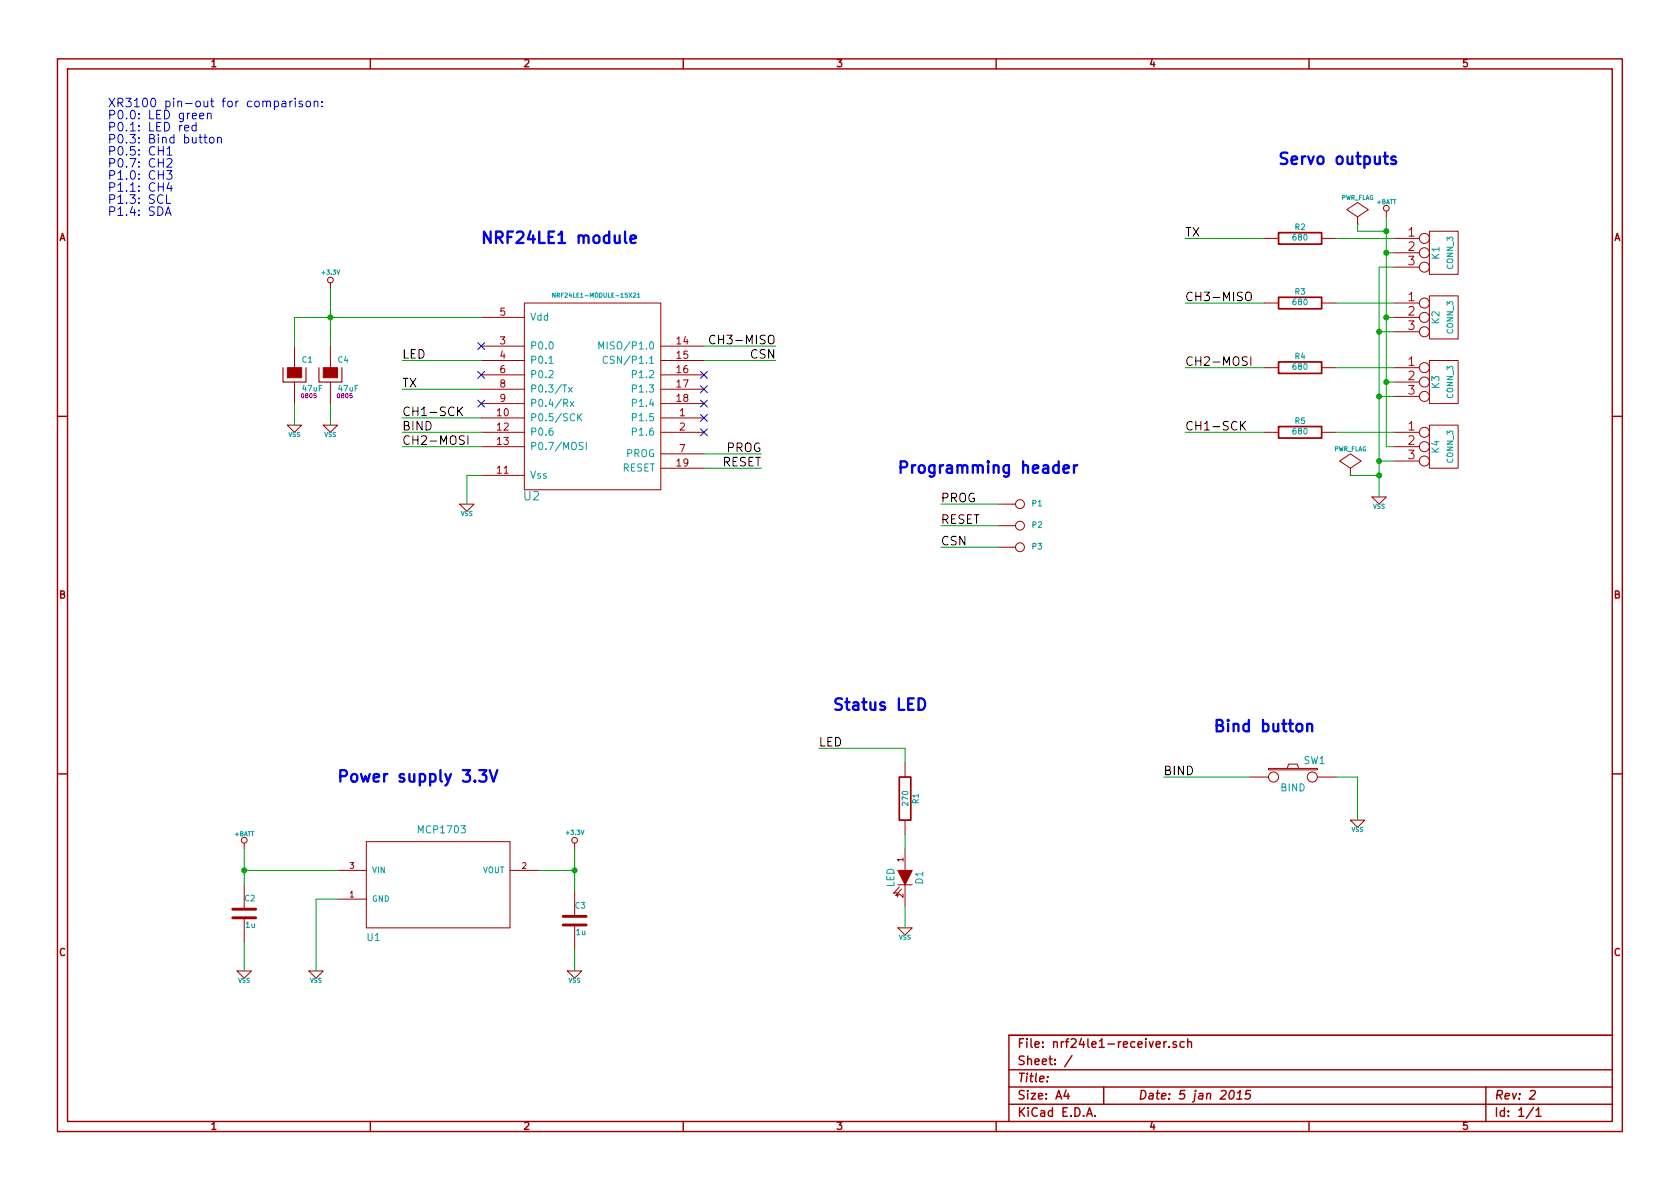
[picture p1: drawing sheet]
EESchema Schematic File Version 2
LIBS:power
LIBS:device
LIBS:transistors
LIBS:conn
LIBS:linear
LIBS:regul
LIBS:special
LIBS:microcontrollers
LIBS:dsp
LIBS:microchip
LIBS:analog_switches
LIBS:audio
LIBS:interface
LIBS:display
LIBS:contrib
LIBS:nrf24le1-module-15x21
LIBS:opto
LIBS:MCP1703
LIBS:nrf24le1-receiver-cache
EELAYER 27 0
EELAYER END
$Descr A4 11693 8268
encoding utf-8
Sheet 1 1
Title ""
Date "5 jan 2015"
Rev "2"
Comp ""
Comment1 ""
Comment2 ""
Comment3 ""
Comment4 ""
$EndDescr
$Comp
L NRF24LE1-MODULE-15X21 U2
U 1 1
P 4100 2700
F 0 "U2" H 3700 1950 60  0000 C CNN
F 1 "NRF24LE1-MODULE-15X21" H 4150 3350 30  0000 C CNN
F 2 "~" H 4150 2700 60  0000 C CNN
F 3 "~" H 4150 2700 60  0000 C CNN
	1    4100 2700
	1    0    0    -1  
$EndComp
$Comp
L CONN_3 K1
U 1 1
P 10050 1750
F 0 "K1" V 10000 1750 50  0000 C CNN
F 1 "CONN_3" V 10100 1750 40  0000 C CNN
F 2 "" H 10050 1750 60  0000 C CNN
F 3 "" H 10050 1750 60  0000 C CNN
	1    10050 1750
	1    0    0    -1  
$EndComp
$Comp
L CONN_3 K2
U 1 1
P 10050 2200
F 0 "K2" V 10000 2200 50  0000 C CNN
F 1 "CONN_3" V 10100 2200 40  0000 C CNN
F 2 "" H 10050 2200 60  0000 C CNN
F 3 "" H 10050 2200 60  0000 C CNN
	1    10050 2200
	1    0    0    -1  
$EndComp
$Comp
L CONN_3 K3
U 1 1
P 10050 2650
F 0 "K3" V 10000 2650 50  0000 C CNN
F 1 "CONN_3" V 10100 2650 40  0000 C CNN
F 2 "" H 10050 2650 60  0000 C CNN
F 3 "" H 10050 2650 60  0000 C CNN
	1    10050 2650
	1    0    0    -1  
$EndComp
$Comp
L CONN_3 K4
U 1 1
P 10050 3100
F 0 "K4" V 10000 3100 50  0000 C CNN
F 1 "CONN_3" V 10100 3100 40  0000 C CNN
F 2 "" H 10050 3100 60  0000 C CNN
F 3 "" H 10050 3100 60  0000 C CNN
	1    10050 3100
	1    0    0    -1  
$EndComp
$Comp
L MCP1703T-3302E/CB U1
U 1 1
P 3050 6050
F 0 "U1" H 2550 5550 50  0000 L BNN
F 1 "MCP1703" H 2900 6300 50  0000 L BNN
F 2 "MCP1703-SOT95P300X145-3N" H 3200 5600 30  0001 C CNN
F 3 "~" H 3050 6050 60  0000 C CNN
	1    3050 6050
	1    0    0    -1  
$EndComp
$Comp
L C C3
U 1 1
P 4000 6400
F 0 "C3" H 4000 6500 40  0000 L CNN
F 1 "1u" H 4006 6315 40  0000 L CNN
F 2 "~" H 4038 6250 30  0000 C CNN
F 3 "~" H 4000 6400 60  0000 C CNN
	1    4000 6400
	1    0    0    -1  
$EndComp
$Comp
L C C2
U 1 1
P 1700 6350
F 0 "C2" H 1700 6450 40  0000 L CNN
F 1 "1u" H 1706 6265 40  0000 L CNN
F 2 "~" H 1738 6200 30  0000 C CNN
F 3 "~" H 1700 6350 60  0000 C CNN
	1    1700 6350
	1    0    0    -1  
$EndComp
$Comp
L R R2
U 1 1
P 9050 1650
F 0 "R2" V 9130 1650 40  0000 C CNN
F 1 "680" V 9057 1651 40  0000 C CNN
F 2 "~" V 8980 1650 30  0000 C CNN
F 3 "~" H 9050 1650 30  0000 C CNN
	1    9050 1650
	0    -1   -1   0   
$EndComp
$Comp
L R R3
U 1 1
P 9050 2100
F 0 "R3" V 9130 2100 40  0000 C CNN
F 1 "680" V 9057 2101 40  0000 C CNN
F 2 "~" V 8980 2100 30  0000 C CNN
F 3 "~" H 9050 2100 30  0000 C CNN
	1    9050 2100
	0    -1   -1   0   
$EndComp
$Comp
L R R4
U 1 1
P 9050 2550
F 0 "R4" V 9130 2550 40  0000 C CNN
F 1 "680" V 9057 2551 40  0000 C CNN
F 2 "~" V 8980 2550 30  0000 C CNN
F 3 "~" H 9050 2550 30  0000 C CNN
	1    9050 2550
	0    -1   -1   0   
$EndComp
$Comp
L R R5
U 1 1
P 9050 3000
F 0 "R5" V 9130 3000 40  0000 C CNN
F 1 "680" V 9057 3001 40  0000 C CNN
F 2 "~" V 8980 3000 30  0000 C CNN
F 3 "~" H 9050 3000 30  0000 C CNN
	1    9050 3000
	0    -1   -1   0   
$EndComp
$Comp
L VSS #PWR01
U 1 1
P 3250 3500
F 0 "#PWR01" H 3250 3500 30  0001 C CNN
F 1 "VSS" H 3250 3430 30  0000 C CNN
F 2 "" H 3250 3500 60  0000 C CNN
F 3 "" H 3250 3500 60  0000 C CNN
	1    3250 3500
	1    0    0    -1  
$EndComp
$Comp
L VSS #PWR02
U 1 1
P 4000 6750
F 0 "#PWR02" H 4000 6750 30  0001 C CNN
F 1 "VSS" H 4000 6680 30  0000 C CNN
F 2 "" H 4000 6750 60  0000 C CNN
F 3 "" H 4000 6750 60  0000 C CNN
	1    4000 6750
	1    0    0    -1  
$EndComp
$Comp
L VSS #PWR03
U 1 1
P 1700 6750
F 0 "#PWR03" H 1700 6750 30  0001 C CNN
F 1 "VSS" H 1700 6680 30  0000 C CNN
F 2 "" H 1700 6750 60  0000 C CNN
F 3 "" H 1700 6750 60  0000 C CNN
	1    1700 6750
	1    0    0    -1  
$EndComp
$Comp
L VSS #PWR04
U 1 1
P 2200 6750
F 0 "#PWR04" H 2200 6750 30  0001 C CNN
F 1 "VSS" H 2200 6680 30  0000 C CNN
F 2 "" H 2200 6750 60  0000 C CNN
F 3 "" H 2200 6750 60  0000 C CNN
	1    2200 6750
	1    0    0    -1  
$EndComp
$Comp
L VSS #PWR05
U 1 1
P 9600 3450
F 0 "#PWR05" H 9600 3450 30  0001 C CNN
F 1 "VSS" H 9600 3380 30  0000 C CNN
F 2 "" H 9600 3450 60  0000 C CNN
F 3 "" H 9600 3450 60  0000 C CNN
	1    9600 3450
	1    0    0    -1  
$EndComp
$Comp
L +3.3V #PWR06
U 1 1
P 4000 5900
F 0 "#PWR06" H 4000 5860 30  0001 C CNN
F 1 "+3.3V" H 4000 6010 30  0000 C CNN
F 2 "" H 4000 5900 60  0000 C CNN
F 3 "" H 4000 5900 60  0000 C CNN
	1    4000 5900
	1    0    0    -1  
$EndComp
$Comp
L +3.3V #PWR07
U 1 1
P 2300 2000
F 0 "#PWR07" H 2300 1960 30  0001 C CNN
F 1 "+3.3V" H 2300 2110 30  0000 C CNN
F 2 "" H 2300 2000 60  0000 C CNN
F 3 "" H 2300 2000 60  0000 C CNN
	1    2300 2000
	1    0    0    -1  
$EndComp
$Comp
L +BATT #PWR08
U 1 1
P 1700 5900
F 0 "#PWR08" H 1700 5850 20  0001 C CNN
F 1 "+BATT" H 1700 6000 30  0000 C CNN
F 2 "" H 1700 5900 60  0000 C CNN
F 3 "" H 1700 5900 60  0000 C CNN
	1    1700 5900
	1    0    0    -1  
$EndComp
$Comp
L +BATT #PWR09
U 1 1
P 9650 1500
F 0 "#PWR09" H 9650 1450 20  0001 C CNN
F 1 "+BATT" H 9650 1600 30  0000 C CNN
F 2 "" H 9650 1500 60  0000 C CNN
F 3 "" H 9650 1500 60  0000 C CNN
	1    9650 1500
	1    0    0    -1  
$EndComp
$Comp
L VSS #PWR010
U 1 1
P 2300 2950
F 0 "#PWR010" H 2300 2950 30  0001 C CNN
F 1 "VSS" H 2300 2880 30  0000 C CNN
F 2 "" H 2300 2950 60  0000 C CNN
F 3 "" H 2300 2950 60  0000 C CNN
	1    2300 2950
	1    0    0    -1  
$EndComp
$Comp
L SW_PUSH SW1
U 1 1
P 9000 5400
F 0 "SW1" H 9150 5510 50  0000 C CNN
F 1 "BIND" H 9000 5320 50  0000 C CNN
F 2 "~" H 9000 5400 60  0000 C CNN
F 3 "~" H 9000 5400 60  0000 C CNN
	1    9000 5400
	1    0    0    -1  
$EndComp
$Comp
L VSS #PWR011
U 1 1
P 9450 5700
F 0 "#PWR011" H 9450 5700 30  0001 C CNN
F 1 "VSS" H 9450 5630 30  0000 C CNN
F 2 "" H 9450 5700 60  0000 C CNN
F 3 "" H 9450 5700 60  0000 C CNN
	1    9450 5700
	1    0    0    -1  
$EndComp
Text Label 2800 3100 0    60   ~ 0
CH2-MOSI
Text Label 2800 2900 0    60   ~ 0
CH1-SCK
Text Label 2800 2700 0    60   ~ 0
TX
Text Label 5400 2400 2    60   ~ 0
CH3-MISO
Text Label 5400 2500 2    60   ~ 0
CSN
Text Label 5300 3250 2    60   ~ 0
RESET
Text Label 5300 3150 2    60   ~ 0
PROG
Text Label 2800 3000 0    60   ~ 0
BIND
Text Label 8100 5400 0    60   ~ 0
BIND
Text Label 8250 1650 0    60   ~ 0
TX
Text Label 8250 2100 0    60   ~ 0
CH3-MISO
Text Label 8250 2550 0    60   ~ 0
CH2-MOSI
Text Label 8250 3000 0    60   ~ 0
CH1-SCK
$Comp
L LED D1
U 1 1
P 6300 6100
F 0 "D1" H 6300 6200 50  0000 C CNN
F 1 "LED" H 6300 6000 50  0000 C CNN
F 2 "~" H 6300 6100 60  0000 C CNN
F 3 "~" H 6300 6100 60  0000 C CNN
	1    6300 6100
	0    1    1    0   
$EndComp
$Comp
L R R1
U 1 1
P 6300 5550
F 0 "R1" V 6380 5550 40  0000 C CNN
F 1 "270" V 6307 5551 40  0000 C CNN
F 2 "~" V 6230 5550 30  0000 C CNN
F 3 "~" H 6300 5550 30  0000 C CNN
	1    6300 5550
	1    0    0    -1  
$EndComp
$Comp
L VSS #PWR012
U 1 1
P 6300 6450
F 0 "#PWR012" H 6300 6450 30  0001 C CNN
F 1 "VSS" H 6300 6380 30  0000 C CNN
F 2 "" H 6300 6450 60  0000 C CNN
F 3 "" H 6300 6450 60  0000 C CNN
	1    6300 6450
	1    0    0    -1  
$EndComp
Text Label 5700 5200 0    60   ~ 0
LED
Text Label 2800 2500 0    60   ~ 0
LED
$Comp
L CONN_1 P1
U 1 1
P 7100 3500
F 0 "P1" H 7180 3500 40  0000 L CNN
F 1 "CONN_1" H 7100 3555 30  0001 C CNN
F 2 "" H 7100 3500 60  0000 C CNN
F 3 "" H 7100 3500 60  0000 C CNN
	1    7100 3500
	1    0    0    -1  
$EndComp
$Comp
L CONN_1 P2
U 1 1
P 7100 3650
F 0 "P2" H 7180 3650 40  0000 L CNN
F 1 "CONN_1" H 7100 3705 30  0001 C CNN
F 2 "" H 7100 3650 60  0000 C CNN
F 3 "" H 7100 3650 60  0000 C CNN
	1    7100 3650
	1    0    0    -1  
$EndComp
Text Label 6550 3500 0    60   ~ 0
PROG
Text Label 6550 3650 0    60   ~ 0
RESET
$Comp
L CONN_1 P3
U 1 1
P 7100 3800
F 0 "P3" H 7180 3800 40  0000 L CNN
F 1 "CONN_1" H 7100 3855 30  0001 C CNN
F 2 "" H 7100 3800 60  0000 C CNN
F 3 "" H 7100 3800 60  0000 C CNN
	1    7100 3800
	1    0    0    -1  
$EndComp
Text Label 6550 3800 0    60   ~ 0
CSN
Wire Wire Line
	9300 1650 9700 1650
Wire Wire Line
	9300 2100 9700 2100
Wire Wire Line
	9300 2550 9700 2550
Wire Wire Line
	9300 3000 9700 3000
Wire Wire Line
	2050 2200 3350 2200
Wire Wire Line
	9600 3200 9700 3200
Wire Wire Line
	9600 1850 9600 3450
Wire Wire Line
	9700 2750 9600 2750
Connection ~ 9600 3200
Wire Wire Line
	9700 2300 9600 2300
Connection ~ 9600 2750
Wire Wire Line
	9700 1850 9600 1850
Connection ~ 9600 2300
Wire Wire Line
	9650 1750 9700 1750
Wire Wire Line
	9650 1500 9650 3100
Wire Wire Line
	9650 2200 9700 2200
Connection ~ 9650 1750
Wire Wire Line
	9650 2650 9700 2650
Connection ~ 9650 2200
Wire Wire Line
	9650 3100 9700 3100
Connection ~ 9650 2650
Wire Wire Line
	8250 1650 8800 1650
Wire Wire Line
	8250 2100 8800 2100
Wire Wire Line
	8250 2550 8800 2550
Wire Wire Line
	8250 3000 8800 3000
Wire Wire Line
	2300 2000 2300 2400
Connection ~ 2300 2200
Wire Wire Line
	3250 3500 3250 3300
Wire Wire Line
	3250 3300 3350 3300
Wire Wire Line
	2300 2800 2300 2950
Wire Wire Line
	3750 6050 4000 6050
Wire Wire Line
	4000 5900 4000 6200
Connection ~ 4000 6050
Wire Wire Line
	4000 6600 4000 6750
Wire Wire Line
	1700 6550 1700 6750
Wire Wire Line
	1700 5900 1700 6150
Wire Wire Line
	2350 6050 1700 6050
Connection ~ 1700 6050
Wire Wire Line
	2350 6250 2200 6250
Wire Wire Line
	2200 6250 2200 6750
Wire Wire Line
	5400 2400 4900 2400
Wire Wire Line
	5400 2500 4900 2500
Wire Wire Line
	9300 5400 9450 5400
Wire Wire Line
	9450 5400 9450 5700
Wire Wire Line
	8100 5400 8700 5400
Wire Wire Line
	5300 3150 4900 3150
Wire Wire Line
	5300 3250 4900 3250
Wire Wire Line
	2800 2700 3350 2700
Wire Wire Line
	2800 3100 3350 3100
Wire Wire Line
	2800 2900 3350 2900
Wire Wire Line
	2800 3000 3350 3000
Wire Wire Line
	6300 5800 6300 5900
Wire Wire Line
	6300 6300 6300 6450
Wire Wire Line
	6300 5300 6300 5200
Wire Wire Line
	6300 5200 5700 5200
Wire Wire Line
	6950 3500 6550 3500
Wire Wire Line
	6550 3650 6950 3650
Wire Wire Line
	6550 3800 6950 3800
$Comp
L PWR_FLAG #FLG013
U 1 1
P 9450 1550
F 0 "#FLG013" H 9450 1645 30  0001 C CNN
F 1 "PWR_FLAG" H 9450 1730 30  0000 C CNN
F 2 "" H 9450 1550 60  0000 C CNN
F 3 "" H 9450 1550 60  0000 C CNN
	1    9450 1550
	1    0    0    -1  
$EndComp
Wire Wire Line
	9450 1550 9450 1600
Wire Wire Line
	9450 1600 9650 1600
Connection ~ 9650 1600
$Comp
L PWR_FLAG #FLG014
U 1 1
P 9400 3300
F 0 "#FLG014" H 9400 3395 30  0001 C CNN
F 1 "PWR_FLAG" H 9400 3480 30  0000 C CNN
F 2 "" H 9400 3300 60  0000 C CNN
F 3 "" H 9400 3300 60  0000 C CNN
	1    9400 3300
	1    0    0    -1  
$EndComp
Wire Wire Line
	9400 3300 9600 3300
Connection ~ 9600 3300
NoConn ~ 3350 2400
NoConn ~ 3350 2800
NoConn ~ 4900 2600
NoConn ~ 4900 2700
NoConn ~ 4900 2800
NoConn ~ 4900 2900
NoConn ~ 4900 3000
Text Notes 750  750  0    60   ~ 0
XR3100 pin-out for comparison:\nP0.0: LED green\nP0.1: LED red\nP0.3: Bind button\nP0.5: CH1\nP0.7: CH2\nP1.0: CH3\nP1.1: CH4\nP1.3: SCL\nP1.4: SDA
Wire Wire Line
	2800 2500 3350 2500
NoConn ~ 3350 2600
Text Notes 3350 1700 0    80   ~ 16
NRF24LE1 module
Text Notes 6250 3300 0    80   ~ 16
Programming header
Text Notes 8900 1150 0    80   ~ 16
Servo outputs
Text Notes 5800 4950 0    80   ~ 16
Status LED
Text Notes 2350 5450 0    80   ~ 16
Power supply 3.3V
Text Notes 8450 5100 0    80   ~ 16
Bind button
$Comp
L CP C4
U 1 1
P 2300 2600
F 0 "C4" H 2350 2700 40  0000 L CNN
F 1 "47uF" H 2350 2500 40  0000 L CNN
F 2 "0805" H 2400 2450 30  0000 C CNN
F 3 "~" H 2300 2600 300 0000 C CNN
	1    2300 2600
	1    0    0    -1  
$EndComp
$Comp
L CP C1
U 1 1
P 2050 2600
F 0 "C1" H 2100 2700 40  0000 L CNN
F 1 "47uF" H 2100 2500 40  0000 L CNN
F 2 "0805" H 2150 2450 30  0000 C CNN
F 3 "~" H 2050 2600 300 0000 C CNN
	1    2050 2600
	1    0    0    -1  
$EndComp
$Comp
L VSS #PWR015
U 1 1
P 2050 2950
F 0 "#PWR015" H 2050 2950 30  0001 C CNN
F 1 "VSS" H 2050 2880 30  0000 C CNN
F 2 "" H 2050 2950 60  0000 C CNN
F 3 "" H 2050 2950 60  0000 C CNN
	1    2050 2950
	1    0    0    -1  
$EndComp
Wire Wire Line
	2050 2800 2050 2950
Wire Wire Line
	2050 2400 2050 2200
$EndSCHEMATC
